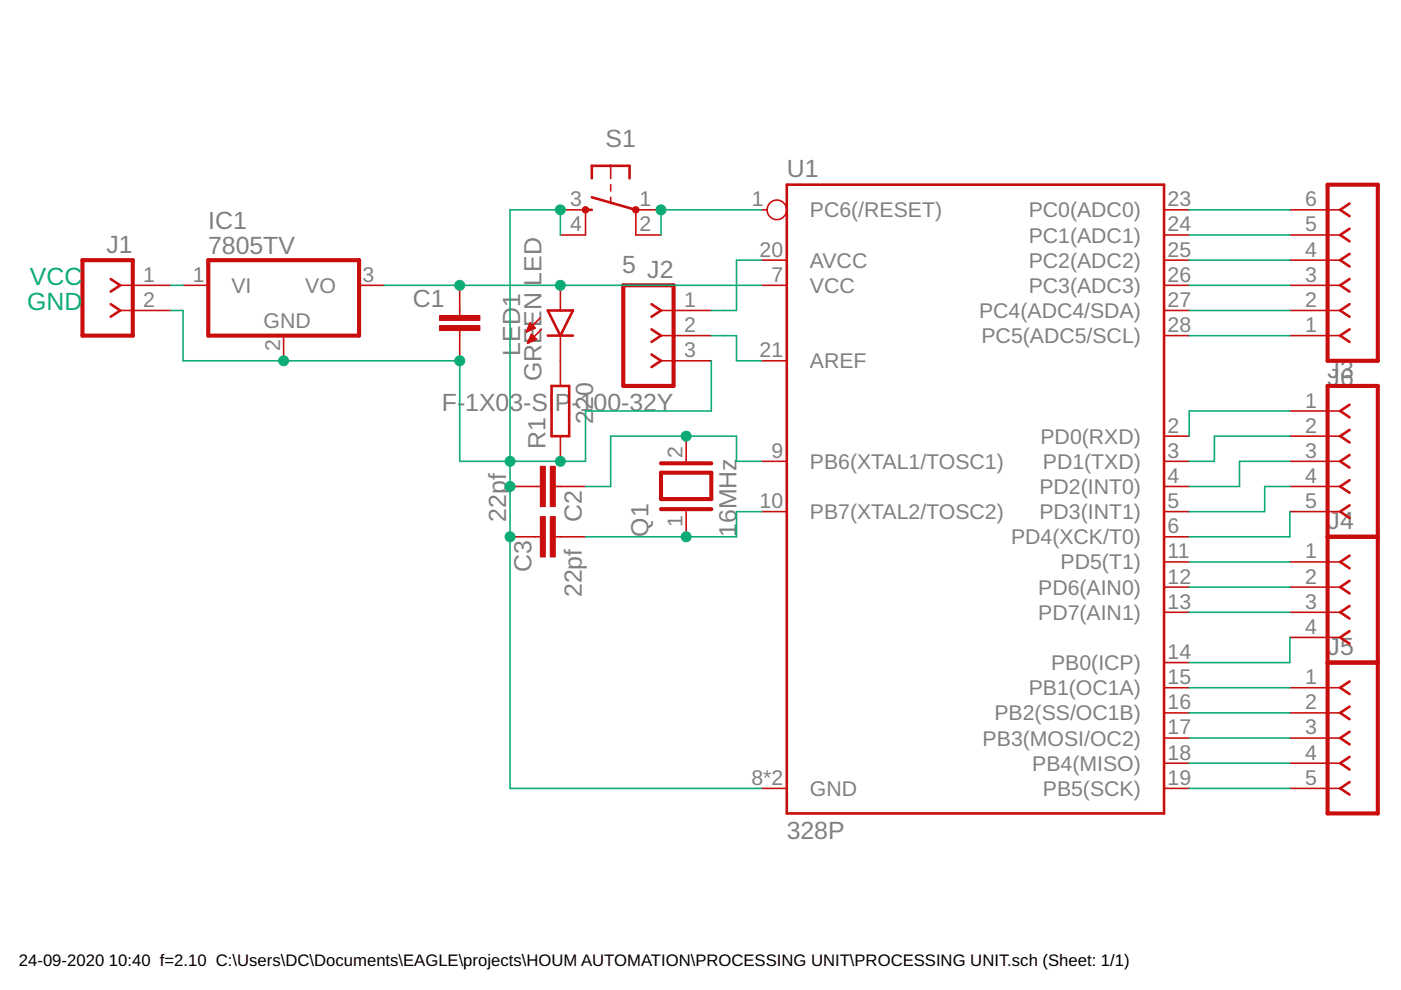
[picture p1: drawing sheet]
<svg xmlns="http://www.w3.org/2000/svg" width="297mm" height="210mm" viewBox="0 0 297 210" stroke-linecap="round" stroke-linejoin="round" font-family="sans-serif">
<g fill="none" stroke="#c90d0c" stroke-width=".55">
<path d="M125.5 37.8v-2.6h8v2.6M166.8 39.2h80v133.3h-80zM23.5 59.2l2 1.3-2 1.3M124.1 44.5h1.4M125.5 41.8l9.3 2.7M286.1 59.2l-2 1.3 2 1.3M286.1 53.8l-2 1.4 2 1.3M286.1 48.5l-2 1.3 2 1.4M286.1 43.2l-2 1.3 2 1.3M23.5 64.5l2 1.3-2 1.4M116.1 65.8h5.4l-2.7 5.4zM116.1 71.2h5.4"/>
<path d="M138.1 64.5l2 1.3-2 1.4M138.1 69.8l2 1.4-2 1.3M138.1 75.2l2 1.3-2 1.3M286.1 69.8l-2 1.4 2 1.3M286.1 64.5l-2 1.3 2 1.4M116.9 81.8h3.8v10.7h-3.8zM286.1 85.8l-2 1.3 2 1.4M286.1 91.1l-2 1.4 2 1.3M286.1 96.5l-2 1.3 2 1.3M286.1 101.8l-2 1.3 2 1.4M286.1 107.1l-2 1.4 2 1.3M286.1 117.8l-2 1.3 2 1.4"/>
<path d="M286.1 123.1l-2 1.4 2 1.3M286.1 128.5l-2 1.3 2 1.3M286.1 133.8l-2 1.3 2 1.4M286.1 144.5l-2 1.3 2 1.4M286.1 149.8l-2 1.4 2 1.3M286.1 155.2l-2 1.3 2 1.3M286.1 160.5l-2 1.3 2 1.4M286.1 165.8l-2 1.4 2 1.3"/>
</g>
<g fill="none" stroke="#c90d0c" stroke-width=".34">
<path d="M129.5 35.2v2.6M129.5 39.2v1.3M118.8 44.5h5.3v5.3h-5.3M129.5 41.8v1.4M140.1 44.5h-5.3v5.3h5.3M161.5 44.5h1.1M161.5 55.2h5.3M246.8 44.5h5.3M246.8 49.8h5.3M246.8 55.2h5.3M273.5 44.5h10.6M273.5 49.8h10.6"/>
<path d="M273.5 55.2h10.6M25.5 60.5h10.7M25.5 65.8h10.7M38.8 60.5h5.4M60.1 71.2v5.3M76.1 60.5h5.4M97.5 60.5v6.4M97.5 70.1v6.4M111.6 70.3h.1M111.8 70h.6M111.9 69.7h1.2M111.9 72.6h.3"/>
<path d="M112 69.4h1.4M112.1 72.3h.8M112.1 69.2h1M112.2 72h1.3M112.2 68.9h.6M112.3 71.8h1.2M112.4 68.6h.1M112.4 68.5l1.1 1.1-1.9 .8zM112.4 71.5h.8M112.5 71.2h.5M112.7 70.9l1 1-1.8 .8zM114.5 67.4l-2.9 3"/>
<path d="M114.8 69.8l-2.9 2.9M118.8 60.5v5.3M118.8 71.2v10.6M140.1 65.8h10.7M140.1 76.5h10.7M140.1 71.2h10.7M161.5 60.5h5.3M161.5 76.5h5.3M246.8 60.5h5.3M246.8 65.8h5.3M246.8 71.2h5.3M273.5 60.5h10.6"/>
<path d="M273.5 65.8h10.6M273.5 71.2h10.6M118.8 92.5v5.3M145.5 92.5v5.3M161.5 97.8h5.3M246.8 97.8h5.3M246.8 92.5h5.3M273.5 97.8h10.6M273.5 92.5h10.6M273.5 87.1h10.6M108.1 103.1h6.4M108.1 113.8h6.4"/>
<path d="M117.8 103.1h6.3M117.8 113.8h6.3M145.5 108.5v5.3M161.5 108.5h5.3M246.8 103.1h5.3M246.8 108.5h5.3M246.8 119.1h5.3M246.8 113.8h5.3M273.5 103.1h10.6M273.5 108.5h10.6M273.5 119.1h10.6M246.8 129.8h5.3"/>
<path d="M246.8 124.5h5.3M273.5 129.8h10.6M273.5 124.5h10.6M273.5 135.1h10.6M246.8 156.5h5.3M246.8 151.2h5.3M246.8 145.8h5.3M246.8 140.5h5.3M273.5 156.5h10.6M273.5 151.2h10.6M273.5 145.8h10.6M161.5 167.2h5.3"/>
<path d="M246.8 167.2h5.3M246.8 161.8h5.3M273.5 167.2h10.6M273.5 161.8h10.6"/>
<circle cx="164.7" cy="44.5" r="2.07"/>
</g>
<g fill="#c90d0c" stroke="#c90d0c" stroke-width=".21">
<circle cx="134.8" cy="44.5" r=".69"/>
<circle cx="124.1" cy="44.5" r=".69"/>
</g>
<g fill="#c90d0c" stroke="#c90d0c" stroke-width=".21">
<path d="M93.2 69h8.5v1.1h-8.5z"/>
<path d="M93.2 66.9h8.5v1h-8.5z"/>
<path d="M116.7 98.9h1v8.5h-1z"/>
<path d="M114.6 98.9h1v8.5h-1z"/>
<path d="M116.7 109.5h1v8.6h-1z"/>
<path d="M114.6 109.5h1v8.6h-1z"/>
</g>
<path d="M281.5 39.2h10.6v37.3h-10.6zM17.5 55.2h10.7v16h-10.7zM44.2 55.2h31.9v16h-31.9zM132.1 60.5h10.7v21.3h-10.7zM140.1 98.2h10.7M281.5 81.8h10.6v90.7h-10.6zM140.1 100.2h10.7v5.6h-10.7zM140.1 107.9h10.7M281.5 113.8h10.6M281.5 140.5h10.6" fill="none" stroke="#c90d0c" stroke-width=".87"/>
<g fill="none" stroke="#0dab76" stroke-width=".34">
<path d="M118.8 49.8v-5.3h-10.7v122.7h53.4M161.5 44.5h-21.4v5.3M161.5 55.2h-5.4v10.6h-5.3M252.1 44.5h21.4M252.1 55.2h21.4M252.1 49.8h21.4M36.2 65.8h2.6v10.7h58.7v21.3h26.6v-10.7h26.7v-10.6M36.2 60.5h2.6M81.5 60.5h80M150.8 71.2h5.3v5.3h5.4M252.1 65.8h21.4M252.1 60.5h21.4"/>
<path d="M252.1 71.2h21.4M161.5 97.8h-5.4v-5.3h-26.6v10.6h-5.4M273.5 92.5h-16v5.3h-5.4M273.5 97.8h-10.7v5.3h-10.7M273.5 87.1h-21.4v5.4M161.5 108.5h-5.4v5.3h-32M252.1 119.1h21.4M273.5 103.1h-5.4v5.4h-16M273.5 108.5v5.3h-21.4M252.1 124.5h21.4M252.1 129.8h21.4M273.5 135.1v5.4h-21.4"/>
<path d="M252.1 145.8h21.4M252.1 151.2h21.4M252.1 156.5h21.4M252.1 167.2h21.4M252.1 161.8h21.4"/>
</g>
<g fill="#0dab76" stroke="#0dab76" stroke-width=".21">
<circle cx="140.1" cy="44.5" r="1.06"/>
<circle cx="118.8" cy="44.5" r="1.06"/>
<circle cx="97.5" cy="76.5" r="1.06"/>
<circle cx="108.1" cy="103.1" r="1.06"/>
<circle cx="108.1" cy="97.8" r="1.06"/>
<circle cx="108.1" cy="113.8" r="1.06"/>
<circle cx="118.8" cy="97.8" r="1.06"/>
<circle cx="60.1" cy="76.5" r="1.06"/>
<circle cx="118.8" cy="60.5" r="1.06"/>
<circle cx="97.5" cy="60.5" r="1.06"/>
<circle cx="145.5" cy="92.5" r="1.06"/>
<circle cx="145.5" cy="113.8" r="1.06"/>
</g>
<g font-size="5.3" fill="#808080">
<text x="128.4" y="31.2">S1</text>
<text x="166.8" y="37.6">U1</text>
<text x="22.6" y="53.6">J1</text>
<text x="44.1" y="53.8">7805TV</text>
<text x="44.1" y="48.5">IC1</text>
<text x="131.9" y="57.8">5 J2</text>
<text x="87.5" y="65">C1</text>
<text x="110.3" y="75.4" transform="rotate(-90 110.3 75.4)">LED1</text>
<text x="114.8" y="80.8" transform="rotate(-90 114.8 80.8)">GREEN LED</text>
<text x="281.5" y="80.2">J3</text>
<text x="281.5" y="81.8">J6</text>
<text x="93.7" y="87.2">F-</text>
<text x="98.7" y="87.2">1X03-SI</text>
<text x="117.7" y="87.2">P</text>
<text x="121.2" y="87.2">-100-32Y</text>
<text x="125.7" y="89.8" transform="rotate(-90 125.7 89.8)">2</text>
<text x="125.7" y="86.9" transform="rotate(-90 125.7 86.9)">20</text>
<text x="115.7" y="95.2" transform="rotate(-90 115.7 95.2)">R1</text>
<text x="107.3" y="110.6" transform="rotate(-90 107.3 110.6)">22pf</text>
<text x="123.3" y="110.6" transform="rotate(-90 123.3 110.6)">C2</text>
<text x="137.5" y="113.8" transform="rotate(-90 137.5 113.8)">Q1</text>
<text x="156.1" y="113.8" transform="rotate(-90 156.1 113.8)">16MHz</text>
<text x="281.5" y="112.2">J4</text>
<text x="112.7" y="121.3" transform="rotate(-90 112.7 121.3)">C3</text>
<text x="123.3" y="126.6" transform="rotate(-90 123.3 126.6)">22pf</text>
<text x="281.5" y="138.9">J5</text>
<text x="166.8" y="177.8">328P</text>
</g>
<g font-size="5.3" fill="#0dab76">
<text x="5.8" y="65.8">GND</text>
<text x="6.3" y="60.5">VCC</text>
</g>
<g font-size="4.5" fill="#808080">
<text x="120.9" y="43.7">3</text>
<text x="135.6" y="43.7">1</text>
<text x="159.4" y="43.7">1</text>
<text x="171.7" y="46.1">PC6(/RESET)</text>
<text x="218.1" y="46.1">PC0(ADC0)</text>
<text x="247.5" y="43.7">23</text>
<text x="276.7" y="43.7">6</text>
<text x="120.9" y="49.1">4</text>
<text x="135.6" y="49.1">2</text>
<text x="218.1" y="51.4">PC1(ADC1)</text>
<text x="247.5" y="49.1">24</text>
<text x="276.7" y="49.1">5</text>
<text x="30.4" y="59.7">1</text>
<text x="40.9" y="59.7">1</text>
<text x="76.9" y="59.7">3</text>
<text x="161.1" y="54.4">20</text>
<text x="163.6" y="59.7">7</text>
<text x="171.7" y="56.8">AVCC</text>
<text x="218.1" y="56.8">PC2(ADC2)</text>
<text x="247.5" y="59.7">26</text>
<text x="247.5" y="54.4">25</text>
<text x="276.7" y="59.7">3</text>
<text x="276.7" y="54.4">4</text>
<text x="30.4" y="65.1">2</text>
<text x="49.1" y="62.1">VI</text>
<text x="64.7" y="62.1">VO</text>
<text x="145" y="65.1">1</text>
<text x="171.7" y="62.1">VCC</text>
<text x="218.1" y="62.1">PC3(ADC3)</text>
<text x="247.5" y="65.1">27</text>
<text x="276.7" y="65.1">2</text>
<text x="55.9" y="69.6">GND</text>
<text x="145" y="70.4">2</text>
<text x="207.6" y="67.4">PC4(ADC4/SDA)</text>
<text x="247.5" y="70.4">28</text>
<text x="276.7" y="70.4">1</text>
<text x="59.4" y="74.4" transform="rotate(-90 59.4 74.4)">2</text>
<text x="145" y="75.7">3</text>
<text x="161.1" y="75.7">21</text>
<text x="208.1" y="72.8">PC5(ADC5/SCL)</text>
<text x="171.7" y="78.1">AREF</text>
<text x="276.7" y="86.4">1</text>
<text x="220.6" y="94.1">PD0(RXD)</text>
<text x="247.5" y="91.7">2</text>
<text x="276.7" y="91.7">2</text>
<text x="144.7" y="97.1" transform="rotate(-90 144.7 97.1)">2</text>
<text x="163.6" y="97.1">9</text>
<text x="171.7" y="99.4">PB6(XTAL1/TOSC1)</text>
<text x="221.1" y="99.4">PD1(TXD)</text>
<text x="247.5" y="97.1">3</text>
<text x="276.7" y="97.1">3</text>
<text x="161.1" y="107.7">10</text>
<text x="220.4" y="104.7">PD2(INT0)</text>
<text x="247.5" y="107.7">5</text>
<text x="247.5" y="102.4">4</text>
<text x="276.7" y="102.4">4</text>
<text x="276.7" y="107.7">5</text>
<text x="144.7" y="111.7" transform="rotate(-90 144.7 111.7)">1</text>
<text x="171.7" y="110.1">PB7(XTAL2/TOSC2)</text>
<text x="220.4" y="110.1">PD3(INT1)</text>
<text x="247.5" y="113.1">6</text>
<text x="214.4" y="115.4">PD4(XCK/T0)</text>
<text x="247.5" y="118.4">11</text>
<text x="276.7" y="118.4">1</text>
<text x="224.9" y="120.7">PD5(T1)</text>
<text x="247.5" y="123.7">12</text>
<text x="276.7" y="123.7">2</text>
<text x="220.1" y="131.4">PD7(AIN1)</text>
<text x="220.1" y="126.1">PD6(AIN0)</text>
<text x="247.5" y="129.1">13</text>
<text x="276.7" y="129.1">3</text>
<text x="276.7" y="134.4">4</text>
<text x="222.9" y="142.1">PB0(ICP)</text>
<text x="247.5" y="139.7">14</text>
<text x="218.1" y="147.4">PB1(OC1A)</text>
<text x="247.5" y="145.1">15</text>
<text x="276.7" y="145.1">1</text>
<text x="210.8" y="152.7">PB2(SS/OC1B)</text>
<text x="247.5" y="155.7">17</text>
<text x="247.5" y="150.4">16</text>
<text x="276.7" y="150.4">2</text>
<text x="276.7" y="155.7">3</text>
<text x="208.3" y="158.1">PB3(MOSI/OC2)</text>
<text x="247.5" y="161.1">18</text>
<text x="276.7" y="161.1">4</text>
<text x="159.3" y="166.4">8*2</text>
<text x="218.9" y="163.4">PB4(MISO)</text>
<text x="247.5" y="166.4">19</text>
<text x="276.7" y="166.4">5</text>
<text x="171.7" y="168.7">GND</text>
<text x="221.1" y="168.7">PB5(SCK)</text>
</g>
<g font-size="3.5">
<text x="4" y="204.9">24-09-2020</text>
<text x="23.1" y="204.9">10:40 f=2.10 C:\Users\DC\Documents\EAGLE\projects\HOUM AUTOMATION\PROCESSING UNIT\PROCESSING UNIT.sch (Sheet: 1/1)</text>
</g>
</svg>
